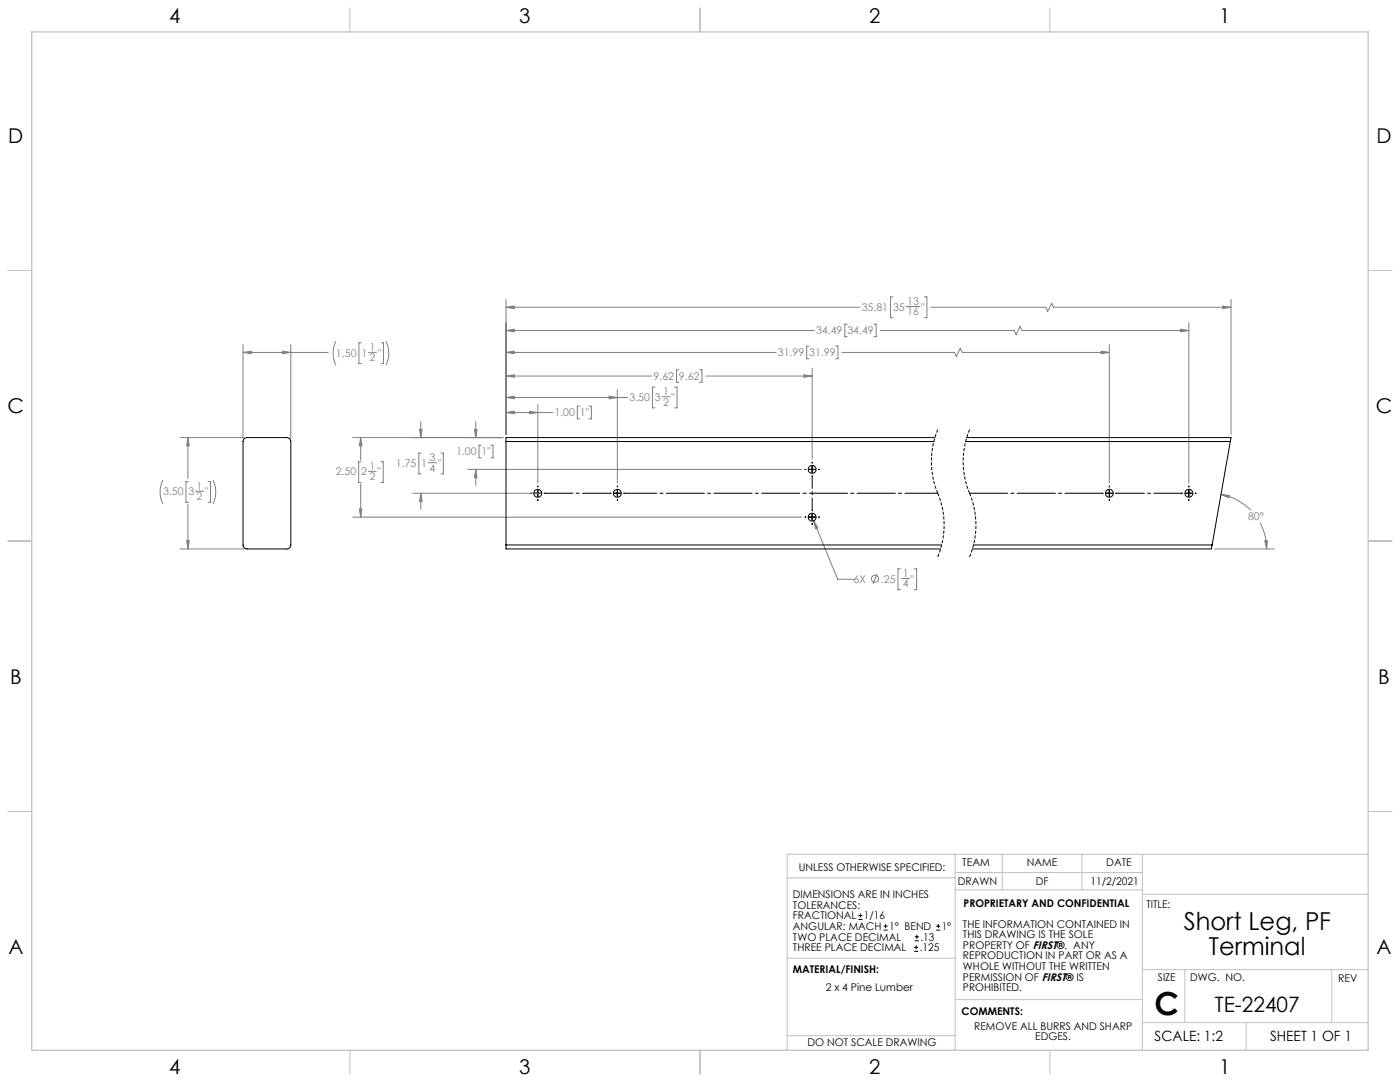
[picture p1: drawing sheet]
<svg xmlns="http://www.w3.org/2000/svg" width="559mm" height="432mm" viewBox="0 0 559 432" stroke-linecap="round" stroke-linejoin="round" font-family="sans-serif">
<g fill="none" stroke="#c0c0c0" stroke-width=".4">
<path d="M139.7 3.2v9.5M279.4 3.2v9.5M419.1 3.2v9.5M3.1 107.9h9.6M546.1 107.9h9.5M3.1 215.9h9.6M546.1 215.9h9.5M3.1 323.8h9.6M546.1 323.8h9.5M314.2 350.3h67M381.2 340.9v78.2M381.2 355.1h74.8"/>
<path d="M381.2 348.2h74.8M400 340.9v14.2M431.9 340.9v14.2M456 340.9v78.2M456 356.9h90.1M546.1 340.9h-231.9v78.2M314.2 382.4h67.2M381.2 398.9h74.8M456 387h90.1M472.9 387v21.1M531.6 387v21.1M139.7 419.1v9.6"/>
<path d="M279.4 419.1v9.6M314.2 413.3h67M419.1 419.1v9.6M456 408.1h90.1M497.4 408.1v11"/>
</g>
<path d="M12.7 12.7h533.4v406.4h-533.4z" fill="none" stroke="#c0c0c0" stroke-width=".5"/>
<g fill="none" stroke="#808080" stroke-width=".4">
<path d="M202 119.5v53.9M356.4 118.5h-.9v8.3h.9M369 118.5h1v8.3h-1M491.3 119.5v53.9M97 137.5v37.4M116.1 137.5v37.4M134.1 136.2a10.7 10.7 0 0 0 0 9.6M144.3 136.8h-1v8.3h1M152.1 136.8h1v8.3h-1M154 136.2a10.7 10.7 0 0 1 0 9.6M202 131.9l3.3-.5v1zM202 122.6l3.3-.5v1.1z"/>
<path d="M202 131.9h123.1M202 122.6h141.3M322.9 138.1h-.9v5.1h.9M333.5 138.1h1v5.1h-1M338.2 129.4h-1v5h1M348.8 129.4h.9v5h-.9M351.3 131.9h53.5l.8 1.6 1.5-3.2 .9 1.6h66.5M361.6 122.3h5.6M371.5 122.6h45.9l.8 1.6 1.6-3.2 .7 1.6h70.8M442.8 137.5v55.2M471.2 131.4l3.3 .5-3.3 .5zM474.5 128.7v64"/>
<path d="M488 122.1l3.3 .5-3.3 .6zM97 140.7l3.3-.6v1zM97 140.7h34.1M112.7 140.1l3.4 .6-3.4 .4zM147 140.6h3.3M202 158.6l3.3-.5v1zM202 150.1l3.3-.5v1zM202 140.7l3.3-.6v1zM202 140.7h107.8M202 158.6h48.6M202 150.1h58.2M243.1 158.1l3.3 .5-3.3 .5z"/>
<path d="M246.4 155.5v37.2M261.4 154.5h-1v8.3h1M264.2 158.3h3.3M269.2 154.5h1v8.3h-1M271 147.6h-1v5h1M279.2 147.6h1v5h-1M281.8 150.1h42.4M320.9 149.6l3.3 .5-3.3 .5zM324.2 146.9v36.3M336.1 140.7h44.8l.8 1.5 1.6-3.1 .8 1.6h58.7M439.5 140.1l3.3 .6-3.3 .4zM71.8 174.6h25.5"/>
<path d="M75 174.6l.5 3.3h-1zM75 174.6v16.3M140.8 174.6h59.9M144 174.6l.5 3.3h-1.1zM144 174.6v9M167.5 171.3h1l-.5 3.3zM168 168.3v6.3M189.4 171.3h1l-.5 3.3zM189.9 168.3v6.3M192.2 177.7h-1v5h1M195.8 177.7h1v5h-1M202 164.6l3.3-.5v1z"/>
<path d="M202 164.6h18.6M211.3 164.1l3.4 .5-3.4 .5zM214.7 161.5v31.2M231.4 162.1h-1v5h1M235.1 162.1h.9v5h-.9M65.1 191.6a10.7 10.7 0 0 0 0 9.6M75.2 192.2h-1v8.3h1M78 196h3.3M83 192.2h1v8.3h-1M85 191.6a10.7 10.7 0 0 1 0 9.6M144 193.2v13.2M144.1 184.3h-.9v8.3h.9"/>
<path d="M147 188.1h3.2M152 184.3h1v8.3h-1M164.8 196.8h51.5M168 196.8l.5 3.4h-1zM168 196.8v6.4M168.1 180.8h-.9v8.3h.9M171 184.6h3.2M176 180.8h1v8.3h-1M186.7 187.3h133.3M189.9 187.3l.5 3.3h-1zM189.9 187.3v6.4M487.3 197.3l3.4 .4-.3 .9z"/>
<path d="M487.3 197.3a22.7 22.7 0 0 1 11.9 6.3M71.8 219.1h25.5M74.5 215.8h1l-.5 3.3zM75 201.2v17.9M140.8 206.4h179.2M143.4 203.1h1.1l-.5 3.3zM324.8 207.9l1.7 2.8-1 .4zM324.8 207.9l9.6 23.3h6.3M484.8 219.1h23.9M502.9 208.6a21.8 21.8 0 0 1 2.7 10.5M504.8 215.8h1l-.2 3.3zM350.1 229l-1.7 4"/>
<path d="M359.4 227h-1v8.3h1M359.8 230.9h3.3M364.9 227h1v8.3h-1"/>
<circle cx="349.3" cy="231" r="1.41"/>
</g>
<path d="M374.3 171.4a33 33 0 0 0 0 25.4M387 171.4a33 33 0 0 0 0 25.4M374.3 196.8a33 33 0 0 1 0 25.4M387 196.8a33 33 0 0 1 0 25.4" fill="none" stroke="#000" stroke-width=".4" stroke-dasharray="1.3 .6" stroke-linecap="butt"/>
<path d="M324.2 203.8v-13.9" fill="none" stroke="#000" stroke-width=".4" stroke-dasharray="15.2 1.3 1.3 1.3" stroke-dashoffset="10.2"/>
<path d="M217.2 196.8h26.7M445.3 196.8h26.7" fill="none" stroke="#000" stroke-width=".4" stroke-dasharray="15.2 1.3 1.3 1.3" stroke-dashoffset="3.8"/>
<path d="M249 196.8h125.3" fill="none" stroke="#000" stroke-width=".4" stroke-dasharray="15.2 1.3 1.3 1.3" stroke-dashoffset="2.1"/>
<path d="M387 196.8h53.3" fill="none" stroke="#000" stroke-width=".4" stroke-dasharray="15.2 1.3 1.3 1.3"/>
<g fill="none" stroke="#000" stroke-width=".4">
<path d="M211.8 196.8h.3M213.4 196.8h2.5M214.7 194v.3M214.7 195.6v2.5M214.7 199.4v.3M217.2 196.8h.3M243.6 196.8h.3M245.1 196.8h2.6M246.4 194v.3M246.4 195.6v2.5M246.4 199.4v.3M249 196.8h.3"/>
<path d="M321.3 187.3h.3M322.9 187.3h2.5M324.2 184.5v.3M324.2 186.1v2.5M324.2 189.9v.3M326.7 187.3h.3M439.9 196.8h.3M441.5 196.8h2.5M442.8 194v.3M442.8 195.6v2.5M442.8 199.4v.3M445.3 196.8h.3"/>
<path d="M471.7 196.8h.3M473.3 196.8h2.5M474.5 194v.3M474.5 195.6v2.5M474.5 199.4v.3M477.1 196.8h.3M321.3 206.4h.3M322.9 206.4h2.5M324.2 203.5v.3M324.2 205.1v2.5M324.2 208.9v.3M326.7 206.4h.3"/>
</g>
<path d="M75 174.6l.5 3.3h-1zM74.5 215.8h1l-.5 3.3zM97 140.7l3.3-.6v1zM112.7 140.1l3.4 .6-3.4 .4zM202 164.6l3.3-.5v1zM211.3 164.1l3.4 .5-3.4 .5zM202 158.6l3.3-.5v1zM243.1 158.1l3.3 .5-3.3 .5zM202 150.1l3.3-.5v1zM320.9 149.6l3.3 .5-3.3 .5zM202 140.7l3.3-.6v1zM439.5 140.1l3.3 .6-3.3 .4zM202 131.9l3.3-.5v1zM471.2 131.4l3.3 .5-3.3 .5zM202 122.6l3.3-.5v1.1zM488 122.1l3.3 .5-3.3 .6zM504.8 215.8h1l-.2 3.3zM487.3 197.3l3.4 .4-.3 .9zM189.4 171.3h1l-.5 3.3zM189.9 187.3l.5 3.3h-1zM167.5 171.3h1l-.5 3.3zM168 196.8l.5 3.4h-1zM144 174.6l.5 3.3h-1.1zM143.4 203.1h1.1l-.5 3.3zM324.8 207.9l.7 3.2 1-.4z" fill="#808080"/>
<g fill="none" stroke="#000" stroke-width=".4">
<path d="M97.5 175.1l1.1-.5h15.9a1.57 1.57 0 0 1 1.6 1.6v41.3a1.57 1.57 0 0 1-1.6 1.6h-15.9a1.57 1.57 0 0 1-1.6-1.6v-41.3zM202 176.2h170.7M202 176.2v41.3M373.1 174.6h-171.1v1.6M385.4 176.2h105.7M385.8 174.6h105.5l-.2 1.6M491.1 176.2l-7.3 41.3M202 217.5v1.6h173.4M202 217.5h173.8M388.5 217.5h95.3M483.8 217.5l-.3 1.6h-95.4M342.6 367h1.6"/>
<path d="M342.6 365.4h1.6M343.4 364.6v1.5M352.7 371.2h1.6M352.7 369.6h1.6M353.5 368.8v1.6M364.9 379.7h1.6M364.9 378.1h1.6M365.2 375.4h1.6M365.2 373.8h1.6M365.7 377.3v1.5M366 373v1.6M373.7 371.2h1.6"/>
<path d="M373.7 369.6h1.6M374.5 368.8v1.6"/>
<circle cx="214.7" cy="196.9" r="1.58"/>
<circle cx="246.4" cy="196.9" r="1.58"/>
<circle cx="324.2" cy="187.3" r="1.58"/>
<circle cx="442.8" cy="196.9" r="1.59"/>
<circle cx="474.5" cy="196.9" r="1.59"/>
<circle cx="324.2" cy="206.4" r="1.58"/>
</g>
<text font-size="12.7" x="460.9" y="405.2">C</text>
<g font-size="9.9">
<text x="472.5" y="371.2">Short Leg, PF</text>
<text x="482.5" y="381.1">Terminal</text>
</g>
<text font-size="8.5" x="484.9" y="404">TE-22407</text>
<g font-size="8.1">
<text x="67.6" y="9.3">4</text>
<text x="207.3" y="9.3">3</text>
<text x="347" y="9.3">2</text>
<text x="486.7" y="9.3">1</text>
<text x="3.3" y="57">D</text>
<text x="549.4" y="57">D</text>
<text x="3" y="164.9">C</text>
<text x="549.1" y="164.9">C</text>
<text x="4" y="272.9">B</text>
<text x="550.1" y="272.9">B</text>
<text x="3.3" y="380.8">A</text>
<text x="549.4" y="380.8">A</text>
<text x="67.6" y="428.4">4</text>
<text x="207.3" y="428.4">3</text>
<text x="347" y="428.4">2</text>
<text x="486.7" y="428.4">1</text>
</g>
<g font-size="5.6">
<text x="460.9" y="415.2">SCALE: 1:2</text>
<text x="507" y="415.2">SHEET 1 OF 1</text>
</g>
<g font-size="4.2" fill="#808080">
<text x="344" y="124">35.81</text>
<text x="356.4" y="124">35</text>
<text x="362.1" y="121.6">13</text>
<text x="362.1" y="125.8">16</text>
<text x="367.7" y="124">&quot;</text>
<text x="325.7" y="133.5">34.49</text>
<text x="338.2" y="133.5">34.49</text>
<text x="134.1" y="142.3">1.50</text>
<text x="144.3" y="142.3">1</text>
<text x="147.5" y="140">1</text>
<text x="150.8" y="142.3">&quot;</text>
<text x="310.5" y="142.2">31.99</text>
<text x="323" y="142.2">31.99</text>
<text x="147.5" y="144.2">2</text>
<text x="260.9" y="151.7">9.62</text>
<text x="271" y="151.7">9.62</text>
<text x="251.3" y="160">3.50</text>
<text x="261.4" y="160">3</text>
<text x="264.7" y="157.6">1</text>
<text x="264.7" y="161.8">2</text>
<text x="268" y="160">&quot;</text>
<text x="221.3" y="166.2">1.00</text>
<text x="231.4" y="166.2">1&quot;</text>
<text x="171.4" y="184">3</text>
<text x="182" y="181.8">1.00</text>
<text x="192.2" y="181.8">1&quot;</text>
<text x="134" y="189.8">2.50</text>
<text x="144.2" y="189.8">2</text>
<text x="147.4" y="187.4">1</text>
<text x="147.4" y="191.6">2</text>
<text x="150.7" y="189.8">&quot;</text>
<text x="158" y="186.3">1.75</text>
<text x="168.2" y="186.3">1</text>
<text x="171.4" y="188.2">4</text>
<text x="174.7" y="186.3">&quot;</text>
<text x="65.1" y="197.7">3.50</text>
<text x="75.2" y="197.7">3</text>
<text x="78.5" y="195.4">1</text>
<text x="81.8" y="197.7">&quot;</text>
<text x="78.5" y="199.6">2</text>
<text x="498.2" y="207.7">80°</text>
<text x="340.7" y="232.5">6X</text>
<text x="351.6" y="232.5">.25</text>
<text x="360.3" y="230.2">1</text>
<text x="363.6" y="232.5">&quot;</text>
<text x="360.3" y="234.4">4</text>
</g>
<g font-size="4.2">
<text x="318.8" y="347.7">UNLESS OTHERWISE SPECIFIED:</text>
<text x="384.1" y="345.5">TEAM</text>
<text x="409.9" y="345.7">NAME</text>
<text x="441.6" y="345.7">DATE</text>
<text x="382.3" y="353.3">DRAWN</text>
<text x="413.5" y="353.3">DF</text>
<text x="435.3" y="353.3">11/2/2021</text>
<text x="316.5" y="358.5">DIMENSIONS ARE IN INCHES</text>
<text x="316.5" y="362.7">TOLERANCES:</text>
<text x="384.6" y="361.9">PROPRIETARY AND CONFIDENTIAL</text>
<text x="457.6" y="362.3">TITLE:</text>
<text x="316.5" y="371.2">ANGULAR: MACH</text>
<text x="316.5" y="366.9">FRACTIONAL</text>
<text x="344.8" y="366.9">1/16</text>
<text x="354.9" y="371.2">1° BEND</text>
<text x="375.9" y="371.2">1°</text>
<text x="384.4" y="370.2">THE INFORMATION CONTAINED IN</text>
<text x="316.5" y="375.4">TWO PLACE DECIMAL</text>
<text x="367.4" y="375.4">.13</text>
<text x="384.4" y="374.4">THIS DRAWING IS THE SOLE</text>
<text x="316.5" y="379.6">THREE PLACE DECIMAL</text>
<text x="367.1" y="379.6">.125</text>
<text x="384.4" y="378.6">PROPERTY OF FIRST®. ANY</text>
<text x="384.4" y="382.9">REPRODUCTION IN PART OR AS A</text>
<text x="316.5" y="388.4">MATERIAL/FINISH:</text>
<text x="384.4" y="387.1">WHOLE WITHOUT THE WRITTEN</text>
<text x="329.6" y="395.6">2 x 4 Pine Lumber</text>
<text x="384.4" y="391.3">PERMISSION OF FIRST® IS</text>
<text x="384.4" y="395.6">PROHIBITED.</text>
<text x="462.2" y="391.3">SIZE</text>
<text x="475.1" y="391.3">DWG. NO.</text>
<text x="534.1" y="391.8">REV</text>
<text x="383.8" y="405.1">COMMENTS:</text>
<text x="388.8" y="410.9">REMOVE ALL BURRS AND SHARP</text>
<text x="322.3" y="417.6">DO NOT SCALE DRAWING</text>
<text x="413.2" y="415.2">EDGES.</text>
</g>
</svg>
